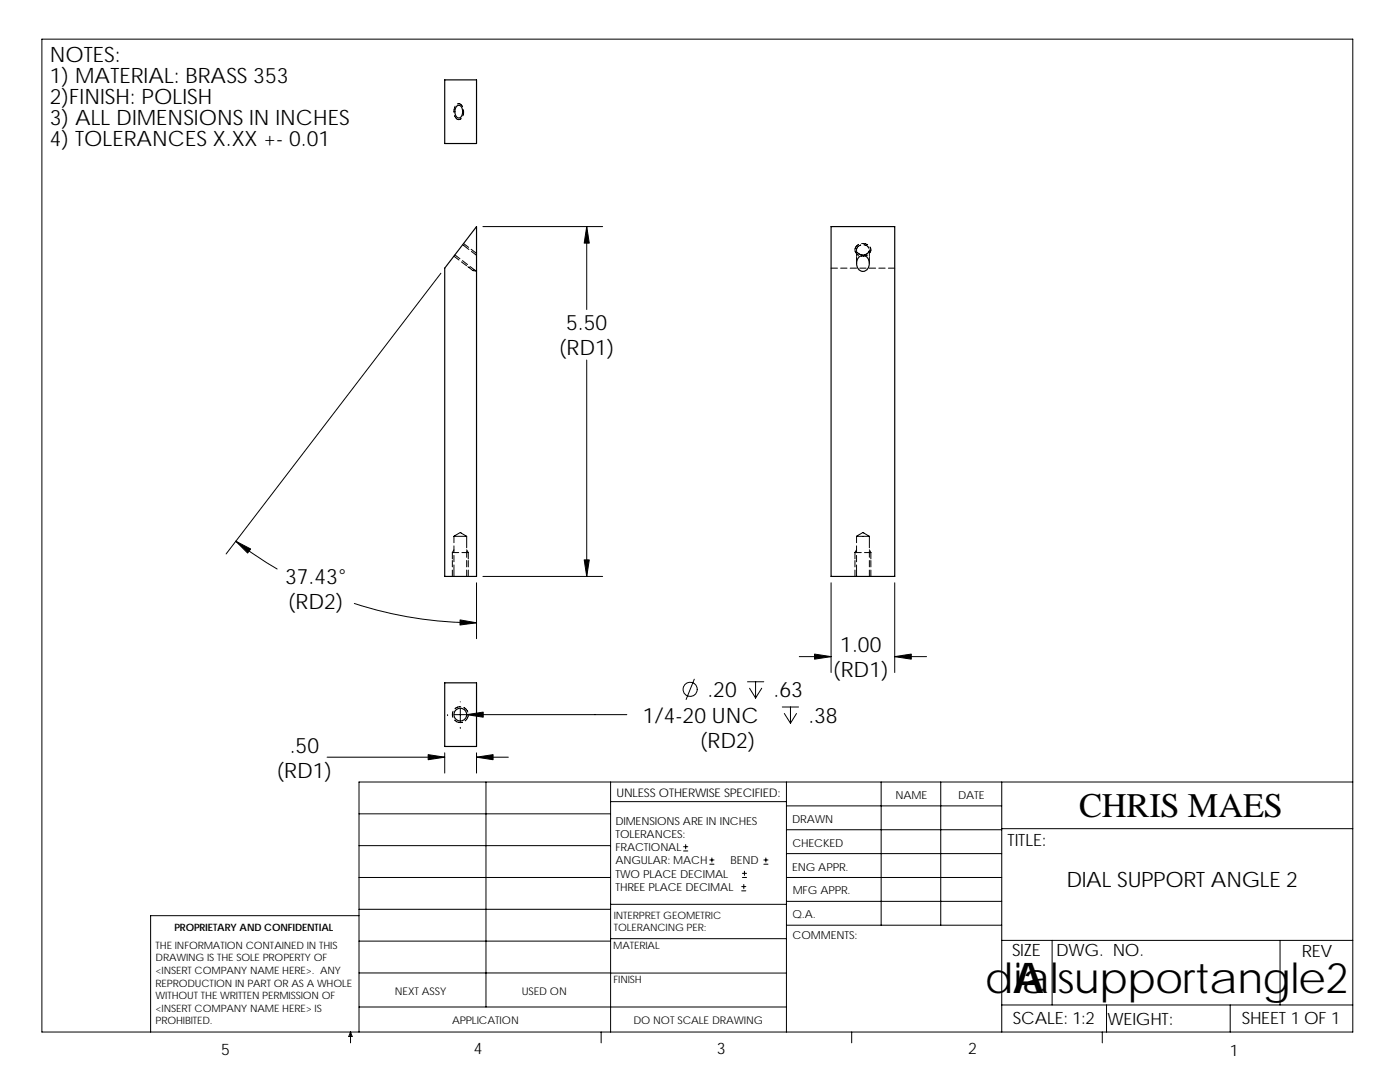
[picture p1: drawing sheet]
<svg xmlns="http://www.w3.org/2000/svg" width="279mm" height="216mm" viewBox="0 0 279 216" stroke-linecap="round" stroke-linejoin="round" font-family="sans-serif">
<g fill="none" stroke="#000" stroke-width=".2">
<path d="M8.4 7.8h261.6v198.1h-261.6zM90.7 23a.77 .77 0 0 0 .5 .8 .77 .77 0 0 0 .8-.2M90.8 21.2l-.2 1.2M91.3 20.7h.1a.8 .8 0 0 1 .9 .6M92.5 21.9v.7l-.1 .5M88 54.5l-42.9 56M90.6 51.1l1 .8M90.8 50.9l1 .7M92.1 52.3l1 .7M92.3 52l1 .8M92.3 48.8l1.3 1M92.5 48.6l1 .8"/>
<path d="M93.4 53.2l1 .8M93.8 53.2l1.3 1M94 49.7l1.1 .9M94.1 50.2l1 .7M94.4 54l.6 .1M94.6 53.8l-.2 .2M96.4 45.2h23.9M117.1 45.2v16.6M165.9 53.5h1.2M167.8 53.5h1.2M169.7 53.5h1.2M170.6 49.8a1.2 1.2 0 0 0 .7 1.1"/>
<path d="M170.9 51.3v1.3M170.9 49.8v1.3M171.1 50.3l.4 .4 .7 .2M171.3 50.9h.1M171.3 48.8l-.5 .5-.2 .4M171.6 53.5h1.2M171.8 48.9l-.5 .2-.4 .6M172 48.6h.7l.5 .3M172.4 48.8l.7 .3 .3 .4M173.1 50.9l-.8 .2h-.4M173.4 50.1l-.3 .5-.7 .2M173.5 53.5h1.3"/>
<path d="M173.5 49.8v1.3M173.5 51.3v1.3M173.6 49.3l.1 .1a.91 .91 0 0 1-.1 1.1M175.4 53.5h1.3M177.3 53.5h1.3M117.1 71.8v43.2M47.1 108l4 2.9 4.2 2.6M90.3 110.3v1.2M90.3 111.8v1.3M90.3 113.7v1.3M90.3 110.3h1.2M90.6 107h2.5"/>
<path d="M90.6 112.7v2.3M90.6 107l1.3-.7 1.2 .7M90.6 107v1.3M90.6 108.9v1.3M90.6 110.8v1.3M90.6 109.7l-.3 .6M92.2 110.3h1.3M93.1 107v2.3M93.1 109.9v1.3M93.1 111.8v1.3M93.1 113.7v1.3M93.1 109.7l.4 .6"/>
<path d="M93.5 110.3v1.2M93.5 111.8v1.3M93.5 113.7v1.3M95.1 116.3v11.1M96.4 115h23.9M165.9 116.3v17.9M170.6 110.3v1.2M170.6 110.3h1.3M170.6 111.8v1.3M170.6 113.7v1.3M170.9 107h2.6M170.9 112.7v2.3"/>
<path d="M170.9 107v1.3M170.9 108.9v1.3M170.9 110.8v1.3M170.9 107l1.3-.7 1.3 .7M170.9 109.7l-.3 .6M172.5 110.3h1.3M173.5 107v2.3M173.5 109.9v1.3M173.5 111.8v1.3M173.5 113.7v1.3M173.5 109.7l.3 .6M173.8 110.3v1.2"/>
<path d="M173.8 111.8v1.3M173.8 113.7v1.3M178.6 116.3v17.9M70.7 120.4a78.5 78.5 0 0 0 24.4 3.9M138.6 135.5l-1.7 4.1M149.2 136h3.2M149.6 137.3l1.2 2M150.8 136v3.3M152 137.3l-1.2 2M159.5 131h6.4M178.6 131h6.3M65.3 151.1h23.5"/>
<path d="M88.8 150.2v4.1M89.3 142.6h.1M90.4 141.9l-.1 .6 .1 .7M90.6 142.6h34.5M90.7 143.7l.1 .1a1.45 1.45 0 0 0 1.5 .3M91.9 145.1h.1M91.9 140v.1M91.9 141.3v2.6M91.9 141l-.6 .1-.5 .3M92.6 141.2l.4 .3 .4 .6M93.4 142.7l-.1 .5-.5 .6M94.4 142.6h.1"/>
<path d="M95.1 150.2v4.1M95.1 151.1h6.4M97 156v44.9M121.9 156v49.9M121.9 160h35.1M156.1 141.1h3.3M156.5 142.4l1.3 1.9M157 156v49.9M157.8 141.1v3.2M159 142.4l-1.2 1.9M175.9 156v28.6M187.7 156v28.6"/>
<path d="M199.9 156v49.9M270 156h-198.4v49.9M71.6 175.1h50.3M71.6 168.7h50.3M71.6 162.4h50.3M136.4 169.8h.9M136.4 169h.9M136.8 168.5v.9M141.6 172.4h.9M141.6 171.6h.9M142.1 171.2v.8M148 177.8h.8"/>
<path d="M148 176.9h.8M148.2 175.1h.8M148.2 174.3h.8M148.4 176.5v.8M148.6 173.8v.9M152.4 172.4h.9M152.4 171.6h.9M152.8 171.2v.8M157 170.3h42.9M157 165.6h42.9M157 160.8h42.9M157 175.1h42.9"/>
<path d="M157 179.9h42.9M199.9 165.4h70.1M71.6 187.8h50.3M71.6 181.4h50.3M71.6 194.1h50.3M71.6 182.7h-41.5v23.2M121.9 194.2h35.1M121.9 187.3h35.1M121.9 180.4h35.1M157 184.6h42.9M199.9 187.6h70.1M210 187.6v12.9"/>
<path d="M255.5 187.6v12.9M70 205.9l.3 .9h-.7zM70 205.9v2.2M71.6 200.9h85.4M120 205.9v2.2M170 205.9v2.2M199.9 200.5h70.1M220 205.9v2.2M220.8 200.5v5.4M245.5 200.5v5.4"/>
<circle cx="137.7" cy="137.6" r="1.42"/>
</g>
<g fill="none" stroke="#000" stroke-width=".23">
<path d="M88.8 15.9h6.3v12.7h-6.3zM91.1 21.2l.3-.2h.3a1.59 1.59 0 0 1 0 2.5h-.3a1.56 1.56 0 0 1-.3-2.3zM95.1 45.2v69.8h-6.3v-61.5zM165.9 45.2h12.7v69.8h-12.7zM171.3 51.5a1.27 1.27 0 0 1 1.5-.4 1.27 1.27 0 0 1 .7 1.5 1.31 1.31 0 0 1-1.3 1.6 1.31 1.31 0 0 1-1.3-1.6zM88.8 136.2h6.3v12.7h-6.3z"/>
<circle cx="91.9" cy="142.6" r="1.28"/>
</g>
<g fill="#000" stroke="#000" stroke-width=".2">
<path d="M117.1 45.2l.5 3.3h-1z" fill-rule="evenodd"/>
<path d="M47.1 108l2.9 1.5-.6 .9z" fill-rule="evenodd"/>
<path d="M116.6 111.7h1l-.5 3.3z" fill-rule="evenodd"/>
<path d="M91.8 123.7l3.3 .6-3.3 .4z" fill-rule="evenodd"/>
<path d="M162.6 130.5l3.3 .5-3.3 .5z" fill-rule="evenodd"/>
<path d="M178.6 131l3.3-.5v1z" fill-rule="evenodd"/>
<path d="M85.4 150.6l3.4 .5-3.4 .5z" fill-rule="evenodd"/>
<path d="M93.1 142.6l3.3-.5v1z" fill-rule="evenodd"/>
<path d="M95.1 151.1l3.3-.5v1z" fill-rule="evenodd"/>
</g>
<g font-size="8.5">
<text x="196.6" y="198.1">dialsupportangle2</text>
<text x="202.2" y="198.2">A</text>
</g>
<text font-size="6.9" x="215.4" y="163">CHRIS MAES</text>
<g font-size="4.2">
<text x="9.9" y="12.3">NOTES:</text>
<text x="9.9" y="16.5">1) MATERIAL: BRASS 353</text>
<text x="9.9" y="20.7">2)FINISH: POLISH</text>
<text x="9.9" y="24.9">3) ALL DIMENSIONS IN INCHES</text>
<text x="9.9" y="29">4) TOLERANCES X.XX +- 0.01</text>
<text x="113" y="65.9">5.50</text>
<text x="111.5" y="70.9">(RD1)</text>
<text x="56.9" y="116.5">37.43°</text>
<text x="57.4" y="121.6">(RD2)</text>
<text x="167.7" y="130.1">1.00</text>
<text x="166.2" y="135.1">(RD1)</text>
<text x="141.2" y="139.1">.20</text>
<text x="154.4" y="139.1">.63</text>
<text x="128.3" y="144.2">1/4-20 UNC</text>
<text x="139.6" y="149.2">(RD2)</text>
<text x="161.3" y="144.2">.38</text>
<text x="55.2" y="155.2">(RD1)</text>
<text x="57.8" y="150.2">.50</text>
<text x="212.8" y="176.9">DIAL SUPPORT ANGLE 2</text>
</g>
<g font-size="3.4">
<text x="201.1" y="168.8">TITLE:</text>
<text x="202" y="190.8">SIZE</text>
<text x="210.8" y="190.8">DWG. NO.</text>
<text x="259.8" y="190.9">REV</text>
<text x="202.1" y="204.4">SCALE: 1:2</text>
<text x="221" y="204.5">WEIGHT:</text>
<text x="247.8" y="204.4">SHEET 1 OF 1</text>
</g>
<g font-size="3.2">
<text x="44.2" y="210.4">5</text>
<text x="94.6" y="210.3">4</text>
<text x="143" y="210.4">3</text>
<text x="193.2" y="210.4">2</text>
<text x="245.4" y="210.7">1</text>
</g>
<text font-size="2.4" x="123" y="158.9">UNLESS OTHERWISE SPECIFIED:</text>
<g font-size="2.2">
<text x="178.7" y="159.4">NAME</text>
<text x="191.2" y="159.4">DATE</text>
<text x="122.8" y="164.5">DIMENSIONS ARE IN INCHES</text>
<text x="122.8" y="167.2">TOLERANCES:</text>
<text x="158.1" y="164.2">DRAWN</text>
<text x="122.8" y="169.8">FRACTIONAL</text>
<text x="122.8" y="172.5">ANGULAR: MACH</text>
<text x="145.8" y="172.5">BEND</text>
<text x="158.1" y="173.7">ENG APPR.</text>
<text x="158.1" y="169.1">CHECKED</text>
<text x="122.8" y="175.1">TWO PLACE DECIMAL</text>
<text x="122.8" y="177.8">THREE PLACE DECIMAL</text>
<text x="158.2" y="178.5">MFG APPR.</text>
<text x="158.2" y="183.2">Q.A.</text>
<text x="158.2" y="187.4">COMMENTS:</text>
</g>
<g font-size="2.1">
<text x="78.8" y="198.5">NEXT ASSY</text>
<text x="104.1" y="198.5">USED ON</text>
<text x="90.2" y="204.3">APPLICATION</text>
<text x="126.4" y="204.4">DO NOT SCALE DRAWING</text>
</g>
<g font-size="2">
<text x="34.8" y="185.7">PROPRIETARY AND CONFIDENTIAL</text>
<text x="122.5" y="185.9">TOLERANCING PER:</text>
<text x="122.5" y="183.3">INTERPRET GEOMETRIC</text>
<text x="31.1" y="189.3">THE INFORMATION CONTAINED IN THIS</text>
<text x="31.1" y="191.8">DRAWING IS THE SOLE PROPERTY OF</text>
<text x="122.4" y="189.4">MATERIAL</text>
<text x="31.1" y="194.3">&lt;INSERT COMPANY NAME HERE&gt;. ANY</text>
<text x="31.1" y="196.9">REPRODUCTION IN PART OR AS A WHOLE</text>
<text x="122.4" y="196.2">FINISH</text>
<text x="31.1" y="199.4">WITHOUT THE WRITTEN PERMISSION OF</text>
<text x="31.1" y="201.9">&lt;INSERT COMPANY NAME HERE&gt; IS</text>
<text x="31.1" y="204.4">PROHIBITED.</text>
</g>
</svg>
